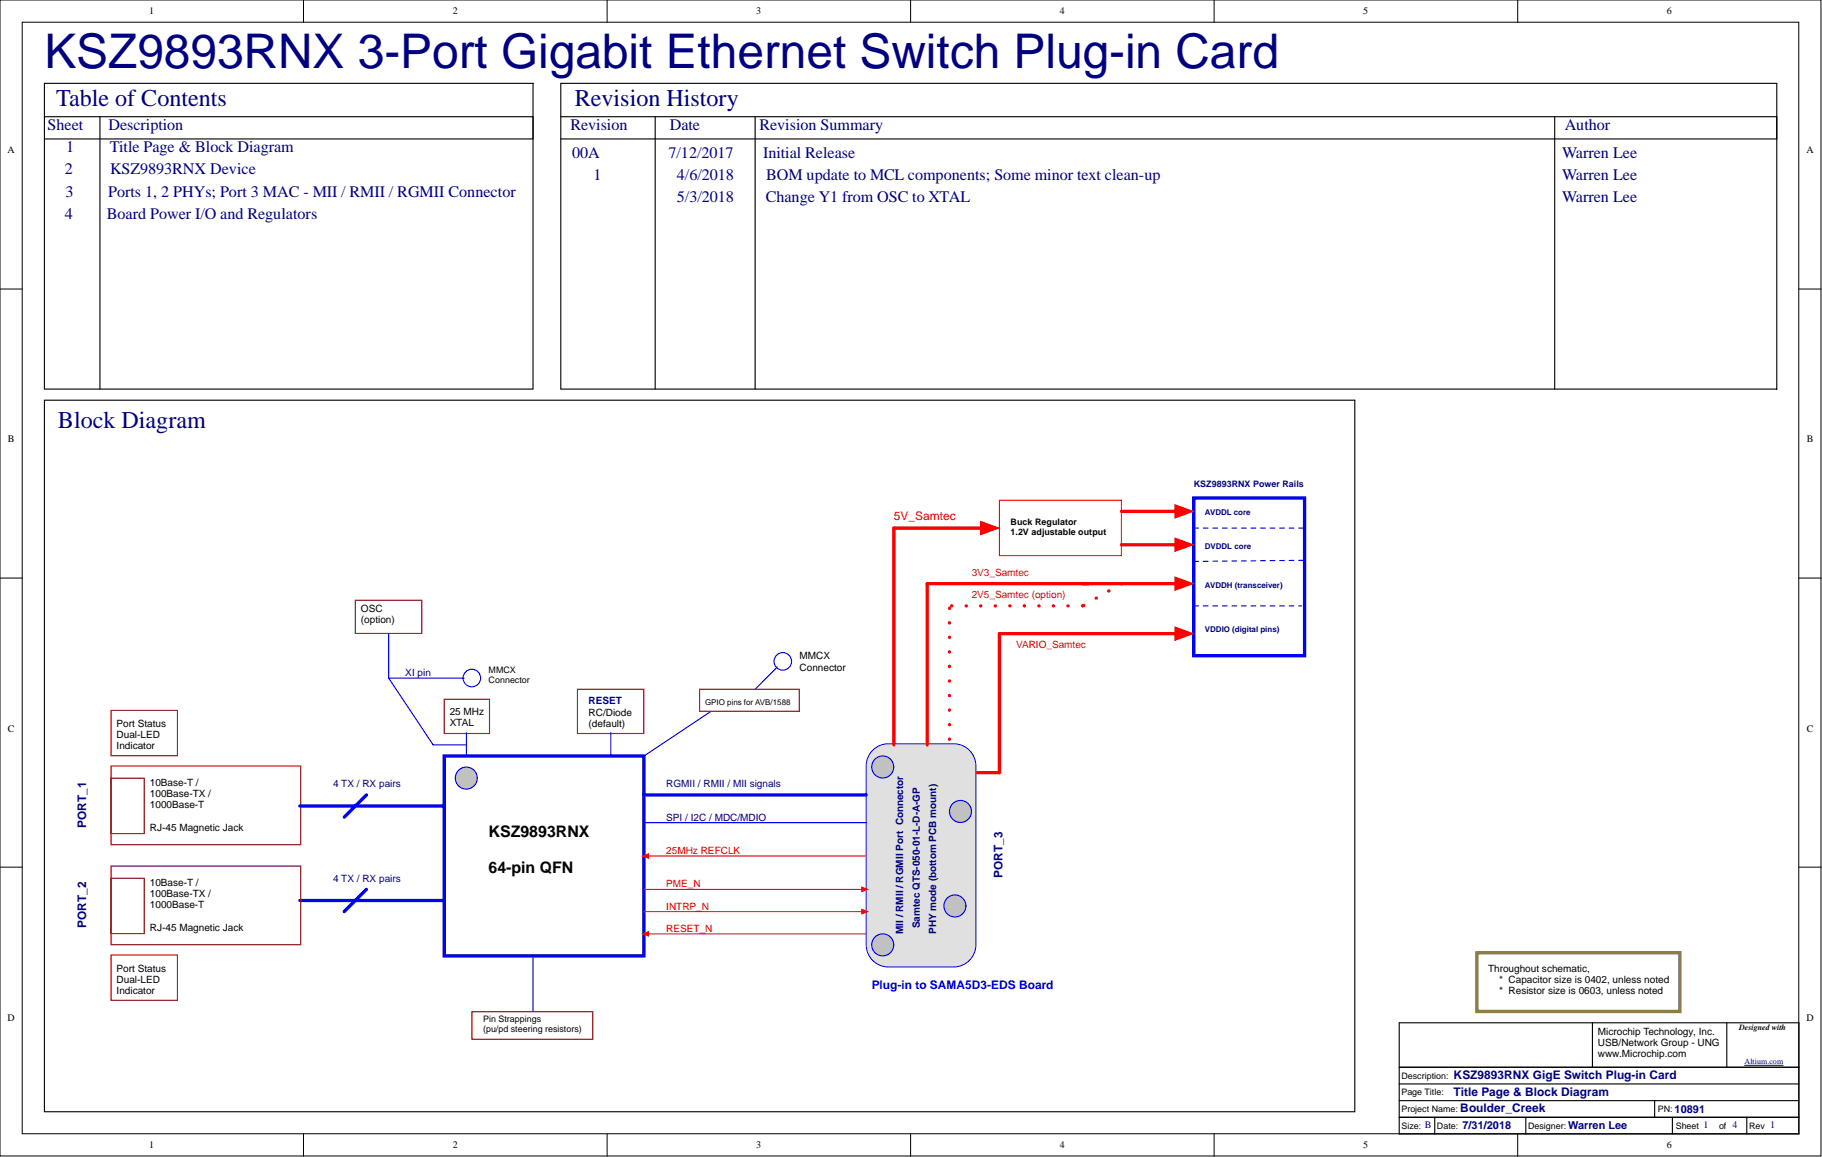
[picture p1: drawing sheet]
<svg xmlns="http://www.w3.org/2000/svg" width="416mm" height="264mm" viewBox="0 0 416 264" stroke-linecap="round" stroke-linejoin="round" font-family="sans-serif">
<g fill="#fff" stroke="#000" stroke-width=".23">
<path d="M0 0h416v264h-416z"/>
<path d="M5.1 5.1h405.9v253.8h-405.9z"/>
</g>
<g fill="none" stroke="#000" stroke-width=".23">
<path d="M69.3 0v5.1M138.7 0v5.1M208 0v5.1M277.4 0v5.1M346.8 0v5.1M0 66h5.1M411 66h5.1M0 132h5.1M411 132h5.1M0 198h5.1M411 198h5.1M69.3 259v5.1"/>
<path d="M138.7 259v5.1M208 259v5.1M277.4 259v5.1M346.8 259v5.1"/>
</g>
<g fill="none" stroke="#000" stroke-width=".25">
<path d="M10.1 19h111.7v69.9h-111.7zM128.1 19h277.8v69.9h-277.8zM10.1 26.7h111.7v5h-111.7M22.8 26.7v62.2M128.1 26.7h277.8v5h-277.8M149.7 26.7v62.2M172.5 26.7v62.2M355.2 26.7v62.2M10.1 91.4h299.4v162.5h-299.4zM319.7 233.6h91.3v25.4h-91.3zM363.8 233.6v10.1M394.5 233.6v10.1"/>
<path d="M319.7 255.2h91.3M319.7 251.4h91.3M319.7 247.5h91.3M319.7 243.7h91.3M327.8 255.2v3.8M348.6 255.2v3.8M378 251.4v3.8M382.1 255.2v3.8M399.1 255.2v3.8"/>
</g>
<path d="M365.1 234.3h28.6v8.9h-28.6z" fill="#fff" stroke="#fff" stroke-width=".23"/>
<path d="M398.6 243.3h8.8" fill="none" stroke="#000080" stroke-width=".23"/>
<path d="M337.4 217.6h46.4v13.4h-46.4z" fill="none" stroke="#848242" stroke-width=".76"/>
<path d="M81.2 137.1h15.2v7.6h-15.2zM25.4 174.9h43.3v18h-43.3zM25.4 177.7h7.5v12.7h-7.5zM25.4 218.1h15.1v10.4h-15.1z" fill="none" stroke="#800000" stroke-width=".25"/>
<path d="M88.8 144.7v10.2" fill="none" stroke="#00f" stroke-width=".25"/>
<path d="M68.5 184.1h33M83.7 181.5l-5 5.1M68.5 205.7h33M83.7 203.1l-5 5.1" fill="none" stroke="#00f" stroke-width=".76"/>
<circle cx="106.5" cy="177.7" r="2.51" fill="#c0c0c0" stroke="#00f" stroke-width=".25"/>
<path d="M101.5 172.6h45.6v45.7h-45.6z" fill="none" stroke="#00f" stroke-width=".76"/>
<path d="M101.5 159.7h10.3v7.8h-10.3zM131.9 157.4h15.2v10.1h-15.2zM159.8 157.4h22.8v5h-22.8zM25.4 162.2h15.1v10.4h-15.1z" fill="none" stroke="#800000" stroke-width=".25"/>
<g fill="none" stroke="#00f" stroke-width=".25">
<path d="M106.1 154.9h-17.3l10.1 15.2h7.7M177.6 152.3l-5.1 5.1M106.6 167.3v5.3M139.5 167.3v5.3M162.4 162.5l-15.2 10.1"/>
<circle cx="107.8" cy="154.8" r="2.01"/>
<circle cx="178.8" cy="151" r="2.01"/>
</g>
<path d="M147.2 213.3h50.7" fill="none" stroke="#f00" stroke-width=".25"/>
<path d="M146.8 213.3l1.4-.5v1z" fill="#f00"/>
<path d="M146.8 213.3l1.4-.5v1z" fill="none" stroke="#f00" stroke-width=".23"/>
<path d="M199.7 171a5.1 5.1 0 0 1 3.3-1.1h14.9a5.1 5.1 0 0 1 5.1 5v40.9a5.1 5.1 0 0 1-5.1 5h-14.9a5.1 5.1 0 0 1-5.1-5v-40.9a5.1 5.1 0 0 1 1.8-3.9z" fill="#e0e0e0" stroke="#00f" stroke-width=".23"/>
<g fill="#c0c0c0" stroke="#00f" stroke-width=".25">
<circle cx="219.4" cy="185.3" r="2.51"/>
<circle cx="218.2" cy="206.9" r="2.51"/>
<circle cx="201.7" cy="175.2" r="2.51"/>
<circle cx="201.7" cy="215.8" r="2.51"/>
</g>
<path d="M147.2 208.2h50.7" fill="none" stroke="#f00" stroke-width=".25"/>
<path d="M196.9 207.7l1.4 .5-1.4 .5z" fill="#f00"/>
<path d="M196.9 207.7l1.4 .5-1.4 .5z" fill="none" stroke="#f00" stroke-width=".23"/>
<path d="M147.2 187.9h50.7M121.8 218.6v12.4" fill="none" stroke="#00f" stroke-width=".25"/>
<path d="M272.7 113.7h25.4v36h-25.4zM147.2 181.5h50.7" fill="none" stroke="#00f" stroke-width=".76"/>
<path d="M107.8 231h27.6v6.3h-27.6z" fill="none" stroke="#800000" stroke-width=".25"/>
<path d="M272.7 120.6h24.9M272.7 128.2l25.2-.2M272.7 138.4h24.7" fill="none" stroke="#00f" stroke-width=".25" stroke-dasharray="1.1 1.1"/>
<path d="M228.3 114.2h27.9v12.7h-27.9z" fill="none" stroke="#f00" stroke-width=".25"/>
<path d="M256.3 116.8h15.2" fill="none" stroke="#f00" stroke-width=".76"/>
<path d="M268.4 115.3l4.2 1.5-4.2 1.5z" fill="#f00"/>
<path d="M268.4 115.3l4.2 1.5-4.2 1.5z" fill="none" stroke="#f00" stroke-width=".23"/>
<path d="M256.3 124.4h15.2" fill="none" stroke="#f00" stroke-width=".76"/>
<path d="M268.4 122.9l4.2 1.5-4.2 1.5z" fill="#f00"/>
<path d="M268.4 122.9l4.2 1.5-4.2 1.5z" fill="none" stroke="#f00" stroke-width=".23"/>
<path d="M25.4 197.8h43.3v18h-43.3zM25.4 200.6h7.5v12.6h-7.5z" fill="none" stroke="#800000" stroke-width=".25"/>
<path d="M147.2 203.1h50.7" fill="none" stroke="#f00" stroke-width=".25"/>
<path d="M196.9 202.6l1.4 .5-1.4 .5z" fill="#f00"/>
<path d="M196.9 202.6l1.4 .5-1.4 .5z" fill="none" stroke="#f00" stroke-width=".23"/>
<path d="M204.2 120.6h22.9" fill="none" stroke="#f00" stroke-width=".76"/>
<path d="M224 119.1l4.2 1.5-4.2 1.5z" fill="#f00"/>
<path d="M224 119.1l4.2 1.5-4.2 1.5z" fill="none" stroke="#f00" stroke-width=".23"/>
<path d="M204.2 120.6v49.5M247.4 133.3h24.1" fill="none" stroke="#f00" stroke-width=".76"/>
<path d="M268.4 131.8l4.2 1.5-4.2 1.5z" fill="#f00"/>
<path d="M268.4 131.8l4.2 1.5-4.2 1.5z" fill="none" stroke="#f00" stroke-width=".23"/>
<path d="M228.3 144.7h43.2" fill="none" stroke="#f00" stroke-width=".76"/>
<path d="M268.4 143.2l4.2 1.5-4.2 1.5z" fill="#f00"/>
<path d="M268.4 143.2l4.2 1.5-4.2 1.5z" fill="none" stroke="#f00" stroke-width=".23"/>
<path d="M248.6 133.3h-36.7v36.8M228.3 144.7v31.8h-5" fill="none" stroke="#f00" stroke-width=".76"/>
<path d="M247.4 138.4h-30.5M256.3 133.3l-8.9 5.1M216.9 168.8v-30.4" fill="none" stroke="#f00" stroke-width=".76" stroke-dasharray="0 3.3"/>
<path d="M147.2 195.5h50.7" fill="none" stroke="#f00" stroke-width=".25"/>
<path d="M146.8 195.5l1.4-.5v1z" fill="#f00"/>
<path d="M146.8 195.5l1.4-.5v1z" fill="none" stroke="#f00" stroke-width=".23"/>
<text font-size="10.9" fill="#000080" x="10.1" y="15.4">KSZ9893RNX 3-Port Gigabit Ethernet Switch Plug-in Card</text>
<g font-size="5.5" fill="#000080">
<text x="12.8" y="24.2">Table of Contents</text>
<text x="131.3" y="24.2">Revision History</text>
<text x="13.2" y="97.8">Block Diagram</text>
</g>
<g font-size="3.7" fill="#000080">
<text x="10.9" y="29.7">Sheet</text>
<text x="24.8" y="29.7">Description</text>
<text x="130.3" y="29.7">Revision</text>
<text x="153" y="29.7">Date</text>
<text x="173.5" y="29.7">Revision Summary</text>
<text x="357.5" y="29.7">Author</text>
<text x="15.1" y="34.7">1</text>
<text x="25.1" y="34.7">Title Page &amp; Block Diagram</text>
<text x="14.8" y="39.8">2</text>
<text x="25.2" y="39.8">KSZ9893RNX Device</text>
<text x="130.7" y="36">00A</text>
<text x="135.6" y="41.1">1</text>
<text x="152.7" y="36">7/12/2017</text>
<text x="154.6" y="41.1">4/6/2018</text>
<text x="174.4" y="36">Initial Release</text>
<text x="175.1" y="41.1">BOM update to MCL components; Some minor text clean-up</text>
<text x="356.9" y="36">Warren Lee</text>
<text x="356.9" y="41.1">Warren Lee</text>
<text x="15" y="44.9">3</text>
<text x="24.7" y="44.9">Ports 1, 2 PHYs; Port 3 MAC - MII / RMII / RGMII Connector</text>
<text x="154.6" y="46.2">5/3/2018</text>
<text x="174.9" y="46.2">Change Y1 from OSC to XTAL</text>
<text x="356.9" y="46.2">Warren Lee</text>
<text x="14.8" y="50">4</text>
<text x="24.4" y="50">Board Power I/O and Regulators</text>
</g>
<g font-size="3.6">
<text x="111.6" y="191.2">KSZ9893RNX</text>
<text x="111.6" y="199.3">64-pin QFN</text>
</g>
<text font-size="2.7" fill="#f00" x="204.2" y="118.7">5V_Samtec</text>
<g font-size="2.7" fill="#000080">
<text x="19.7" y="189.1" transform="rotate(-90 19.7 189.1)">PORT_1</text>
<text x="229" y="200.6" transform="rotate(-90 229 200.6)">PORT_3</text>
<text x="19.7" y="212" transform="rotate(-90 19.7 212)">PORT_2</text>
<text x="332.1" y="250.3">Title Page &amp; Block Diagram</text>
<text x="332.1" y="246.4">KSZ9893RNX GigE Switch Plug-in Card</text>
<text x="333.6" y="254.1">Boulder_Creek</text>
</g>
<text font-size="2.7" fill="#00f" x="199.2" y="225.9">Plug-in to SAMA5D3-EDS Board</text>
<g font-size="2.5" fill="#000080">
<text x="334.1" y="257.9">7/31/2018</text>
<text x="358.2" y="257.9">Warren Lee</text>
<text x="382.6" y="254.1">10891</text>
</g>
<g font-size="2.3">
<text x="34.1" y="3.3">1</text>
<text x="103.4" y="3.3">2</text>
<text x="172.8" y="3.3">3</text>
<text x="242.1" y="3.3">4</text>
<text x="311.5" y="3.3">5</text>
<text x="380.8" y="3.3">6</text>
<text x="1.7" y="35">A</text>
<text x="412.7" y="35">A</text>
<text x="1.8" y="101">B</text>
<text x="412.8" y="101">B</text>
<text x="82.5" y="139.7">OSC</text>
<text x="82.5" y="142.2">(option)</text>
<text x="182.7" y="150.6">MMCX</text>
<text x="182.7" y="153.1">Connector</text>
<text x="1.8" y="167.1">C</text>
<text x="26.6" y="166.1">Port Status</text>
<text x="102.8" y="163.3">25 MHz</text>
<text x="102.8" y="165.8">XTAL</text>
<text x="134.5" y="163.5">RC/Diode</text>
<text x="134.5" y="166.1">(default)</text>
<text x="412.8" y="167.1">C</text>
<text x="26.6" y="168.6">Dual-LED</text>
<text x="26.6" y="171.2">Indicator</text>
<text x="134.5" y="168.6">MIC826</text>
<text x="134.5" y="171.2">(option)</text>
<text x="34.3" y="179.5">10Base-T /</text>
<text x="34.3" y="182.1">100Base-TX /</text>
<text x="34.3" y="184.6">1000Base-T</text>
<text x="34.3" y="189.7">RJ-45 Magnetic Jack</text>
<text x="34.3" y="202.4">10Base-T /</text>
<text x="34.3" y="204.9">100Base-TX /</text>
<text x="34.3" y="207.5">1000Base-T</text>
<text x="34.3" y="212.6">RJ-45 Magnetic Jack</text>
<text x="26.6" y="221.9">Port Status</text>
<text x="340" y="221.9">Throughout schematic,</text>
<text x="26.6" y="224.5">Dual-LED</text>
<text x="26.6" y="227">Indicator</text>
<text x="342.5" y="224.5">* Capacitor size is 0402, unless noted</text>
<text x="342.5" y="227">* Resistor size is 0603, unless noted</text>
<text x="1.7" y="233.1">D</text>
<text x="412.7" y="233.1">D</text>
<text x="365.1" y="236.4">Microchip Technology, Inc.</text>
<text x="365.1" y="239">USB/Network Group - UNG</text>
<text x="365.1" y="241.5">www.Microchip.com</text>
<text x="34.1" y="262.3">1</text>
<text x="103.4" y="262.3">2</text>
<text x="172.8" y="262.3">3</text>
<text x="242.1" y="262.3">4</text>
<text x="311.5" y="262.3">5</text>
<text x="380.8" y="262.3">6</text>
</g>
<g font-size="2.3" fill="#f00">
<text x="222" y="131.6">3V3_Samtec</text>
<text x="222" y="136.6">2V5_Samtec (option)</text>
<text x="232.2" y="148.1">VARIO_Samtec</text>
<text x="152.2" y="195">25MHz REFCLK</text>
<text x="152.2" y="202.6">PME_N</text>
<text x="152.2" y="207.7">INTRP_N</text>
<text x="152.2" y="212.8">RESET_N</text>
</g>
<g font-size="2.3" fill="#000080">
<text x="92.6" y="154.4">XI pin</text>
<text x="134.5" y="160.8">RESET</text>
<text x="76.1" y="179.8">4 TX / RX pairs</text>
<text x="152.2" y="179.8">RGMII / RMII / MII signals</text>
<text x="152.2" y="187.4">SPI / I2C / MDC/MDIO</text>
<text x="76.1" y="201.4">4 TX / RX pairs</text>
<text x="206.3" y="213.3" transform="rotate(-90 206.3 213.3)">MII / RMII / RGMII Port Connector</text>
<text x="210.1" y="212" transform="rotate(-90 210.1 212)">Samtec QTS-050-01-L-D-A-GP</text>
<text x="213.9" y="213.3" transform="rotate(-90 213.9 213.3)">PHY mode (bottom PCB mount)</text>
</g>
<text font-size="2" fill="#000080" x="272.7" y="111.3">KSZ9893RNX Power Rails</text>
<g font-size="2">
<text x="230.9" y="119.9">Buck Regulator</text>
<text x="230.9" y="122.2">1.2V adjustable output</text>
<text x="111.6" y="153.7">MMCX</text>
<text x="111.6" y="156">Connector</text>
<text x="110.4" y="233.4">Pin Strappings</text>
<text x="110.4" y="235.7">(pu/pd steering resistors)</text>
<text x="320.2" y="250.2">Page Title:</text>
<text x="320.2" y="246.4">Description:</text>
<text x="320.2" y="254">Project Name:</text>
<text x="320.2" y="257.8">Size: B</text>
<text x="328.3" y="257.8">Date:</text>
<text x="349.1" y="257.8">Designer:</text>
<text x="378.8" y="254">PN:</text>
<text x="382.9" y="257.8">Sheet 1</text>
<text x="392.8" y="257.8">of 4</text>
<text x="399.6" y="257.8">Rev 1</text>
</g>
<g font-size="1.8" fill="#000080">
<text x="275.3" y="117.7">AVDDL core</text>
<text x="275.3" y="125.3">DVDDL core</text>
<text x="275.3" y="134.2">AVDDH (transceiver)</text>
<text x="275.3" y="144.3">VDDIO (digital pins)</text>
<text x="398.6" y="243.1">Altium.com</text>
</g>
<g font-size="1.8">
<text x="161.1" y="161.1">GPIO pins for AVB/1588</text>
<text x="397.3" y="235.2">Designed with</text>
</g>
</svg>
